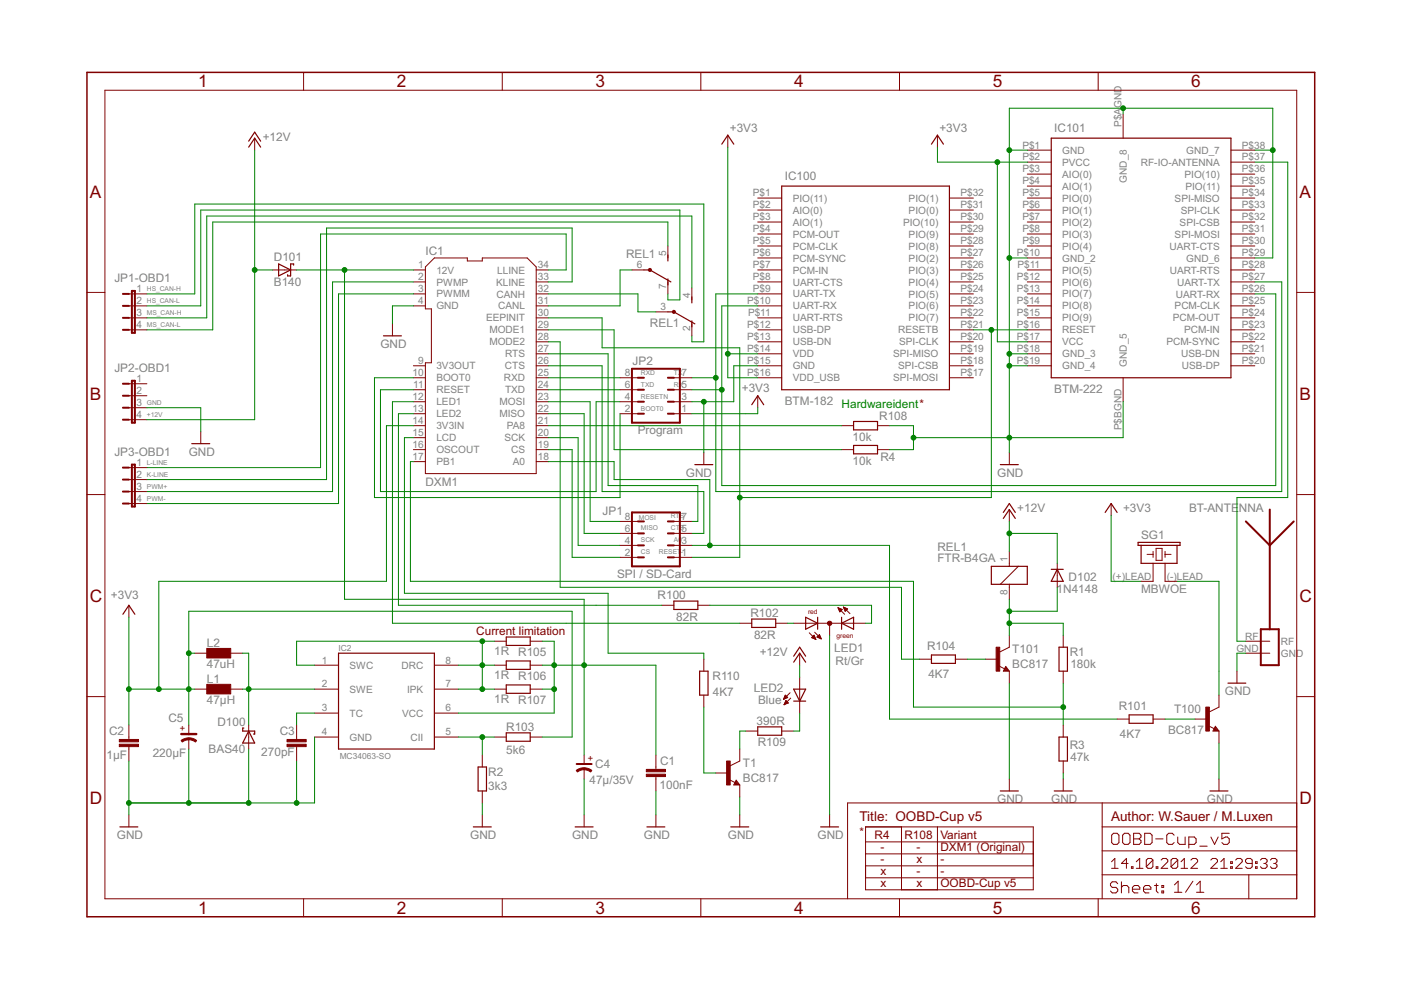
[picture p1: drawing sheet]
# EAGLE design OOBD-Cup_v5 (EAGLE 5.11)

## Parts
BT-ANTENNA  ANTENNA_1RIGHT  [SWRA117D_RIGHT]
C1  100nF  C-EUC0603K  [C0603K]
C2  1µF  C-EUC0603K  [C0603K]
C3  270pF  C-EUC0603K  [C0603K]
C4  47µ/35V  CP-SV-D  [SV-D]
C5  220µF  CP_6032-TE-C  [C6032-TE-C]
D100  BAS40  [SOT23]
D101  B140  SCHOTTKY-DIODESMD  [SMB]
D102  1N4148  DIODE-MINIMELF  [MINIMELF]
IC1  DXM1  DXM1-MINI  [DMX1-MINI]
IC2  MC34063-SO  [SO8]
IC100  BTM-182  [BTM-182]
IC101  BTM-222  [BTM-222]
JP1  SPI / SD-Card  JP4Q  [JP4Q]
JP1-OBD1  JP4E  [JP4]
JP2  Program  JP4Q  [JP4Q]
JP2-OBD1  JP4E  [JP4]
JP3-OBD1  JP4E  [JP4]
L1  47µH  07HCP-XXXX-50  [07HCP-XXXX-50]
L2  47uH  PIS2408  [PIS2408]
LED1  Rt/Gr  DUOLED2X5  [DUOLED2X5]
LED2  Blue  LEDSQR5.7X3.2  [U57X32]
R1  180k  R-EU_R0603  [R0603]
R2  3k3  R-EU_R0603  [R0603]
R3  47k  R-EU_R0603  [R0603]
R4  10k  R-EU_R0603  [R0603]
R100  82R  R-EU_R0603  [R0603]
R101  4K7  R-EU_R0603  [R0603]
R102  82R  R-EU_R0603  [R0603]
R103  5k6  R-EU_R0603  [R0603]
R104  4K7  R-EU_R0603  [R0603]
R105  1R  R-EU_R0805  [R0805]
R106  1R  R-EU_R0805  [R0805]
R107  1R  R-EU_R0805  [R0805]
R108  10k  R-EU_R0603  [R0603]
R109  390R  R-EU_R0603  [R0603]
R110  4K7  R-EU_R0603  [R0603]
REL1  FTR-B4GA  [FTR-B4GA]
SG1  MBWOE  [BME0603SA]
T1  BC817  BC847  [SOT23]
T100  BC817  BC847  [SOT23]
T101  BC817  BC847  [SOT23]

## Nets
12V_DOUT: C1.1 C4.+ D101.C IC1.1(12V) IC2.6(VCC) R105.2 R106.2 R107.2
+3V3: C2.1 C5.+ IC1.14(3V3IN) IC100.P$14(VDD) IC100.P$16(VDD_USB) IC101.P$2(PVCC) IC101.P$17(VCC) JP2.1 L1.1 L2.P$1 R103.2 SG1.(+)LEAD
+12V: D101.A D102.C JP2-OBD1.4 LED2.A REL1.1
A0: IC1.18(A0) JP1.3 R101.1
BOOT0: IC1.10(BOOT0) JP2.2
CS: IC1.19(CS) JP1.2
CTS: IC1.26(CTS) JP1.5
GND: BT-ANTENNA.GND C1.2 C2.2 C3.2 C4.- C5.- D100.1(A) IC1.4(GND) IC2.4(GND) IC100.P$15(GND) IC101.P$1(GND) IC101.P$10(GND_2) IC101.P$18(GND_3) IC101.P$19(GND_4) IC101.P$29(GND_6) IC101.P$38(GND_7) IC101.P$AGND(GND_8) IC101.P$BGND(GND_5) JP2-OBD1.3 JP2.3 LED1.K(C) R2.2 R3.1 R4.2 R108.2 T1.2(E) T100.2(E) T101.2(E)
HS_CAN-H: JP1-OBD1.1 REL1.2(O)
HS_CAN-L: JP1-OBD1.2 REL1.7(O)
K-LINE: IC1.33(KLINE) JP3-OBD1.2
L-LINE: IC1.34(LLINE) JP3-OBD1.1
LED1: IC1.12(LED1) R102.1
LED2: IC1.13(LED2) R100.1
MISO: IC1.22(MISO) JP1.6
MODE1: IC1.29(MODE1) R4.1
MODE2: IC1.28(MODE2) R104.1
MOSI: IC1.23(MOSI) JP1.8
MS_CAN-H: JP1-OBD1.3 REL1.4(S)
MS_CAN-L: JP1-OBD1.4 REL1.5(S)
N$1: IC2.5(CII) R2.1 R103.1
N$2: C3.1 IC2.3(TC)
N$3: IC1.21(PA8) R108.1
N$4: LED1.AR R102.2
N$5: IC2.1(SWC) IC2.7(IPK) IC2.8(DRC) R105.1 R106.1 R107.1
N$6: LED1.AG R100.2
N$7: LED2.K(C) R109.1
N$8: IC1.15(LCD) R110.1
N$9: R110.2 T1.1(B)
N$10: R109.2 T1.3(C)
N$19: IC1.17(PB1) R1.1 R3.2
N$20: R104.2 T101.1(B)
N$21: IC1.32(CANH) REL1.3(P)
N$22: IC1.31(CANL) REL1.6(P)
N$23: SG1.(-)LEAD T100.3(C)
N$24: R101.2 T100.1(B)
N$27: D102.A R1.2 REL1.8 T101.3(C)
N$29: D100.3(C) IC2.2(SWE) L1.2 L2.P$2
PWM+: IC1.2(PWMP) JP3-OBD1.3
PWM-: IC1.3(PWMM) JP3-OBD1.4
RESET-: IC1.30(EEPINIT) IC100.P$21(RESETB) IC101.P$16(RESET) JP1.1
RESETN: IC1.11(RESET) JP2.4
RF: BT-ANTENNA.RF IC101.P$37(RF-IO-ANTENNA)
RTS: IC1.27(RTS) JP1.7
RX: IC100.P$10(UART-RX) IC101.P$26(UART-RX) JP2.5
RXD: IC1.25(RXD) JP2.8
SCK: IC1.20(SCK) JP1.4
TX: IC100.P$9(UART-TX) IC101.P$27(UART-TX) JP2.7
TXD: IC1.24(TXD) JP2.6
Unconnected: IC1.16(OSCOUT) IC100.P$1(PIO(11)) IC100.P$2(AIO(0)) IC100.P$3(AIO(1)) IC100.P$4(PCM-OUT) IC100.P$5(PCM-CLK) IC100.P$6(PCM-SYNC) IC100.P$7(PCM-IN) IC100.P$8(UART-CTS) IC100.P$11(UART-RTS) IC100.P$12(USB-DP) IC100.P$13(USB-DN) IC100.P$17(SPI-MOSI) IC100.P$18(SPI-CSB) IC100.P$19(SPI-MISO) IC100.P$20(SPI-CLK) IC100.P$22(PIO(7)) IC100.P$23(PIO(6)) IC100.P$24(PIO(5)) IC100.P$25(PIO(4)) IC100.P$26(PIO(3)) IC100.P$27(PIO(2)) IC100.P$28(PIO(8)) IC100.P$29(PIO(9)) IC100.P$30(PIO(10)) IC100.P$31(PIO(0)) IC100.P$32(PIO(1)) IC101.P$3(AIO(0)) IC101.P$4(AIO(1)) IC101.P$5(PIO(0)) IC101.P$6(PIO(1)) IC101.P$7(PIO(2)) IC101.P$8(PIO(3)) IC101.P$9(PIO(4)) IC101.P$11(PIO(5)) IC101.P$12(PIO(6)) IC101.P$13(PIO(7)) IC101.P$14(PIO(8)) IC101.P$15(PIO(9)) IC101.P$20(USB-DP) IC101.P$21(USB-DN) IC101.P$22(PCM-SYNC) IC101.P$23(PCM-IN) IC101.P$24(PCM-OUT) IC101.P$25(PCM-CLK) IC101.P$28(UART-RTS) IC101.P$30(UART-CTS) IC101.P$31(SPI-MOSI) IC101.P$32(SPI-CSB) IC101.P$33(SPI-CLK) IC101.P$34(SPI-MISO) IC101.P$35(PIO(11)) IC101.P$36(PIO(10)) JP2-OBD1.1 JP2-OBD1.2

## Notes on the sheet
- Hardwareident | *
- Current limitation
- Title: | OOBD-Cup v5 | Author: W.Sauer / M.Luxen
- * | R4 | R108 | Variant
- - | - | DXM1 (Original)
- - | x | -
- x | - | -
- x | x | OOBD-Cup v5

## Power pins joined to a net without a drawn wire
3V3OUT: IC1.9(3V3OUT)
